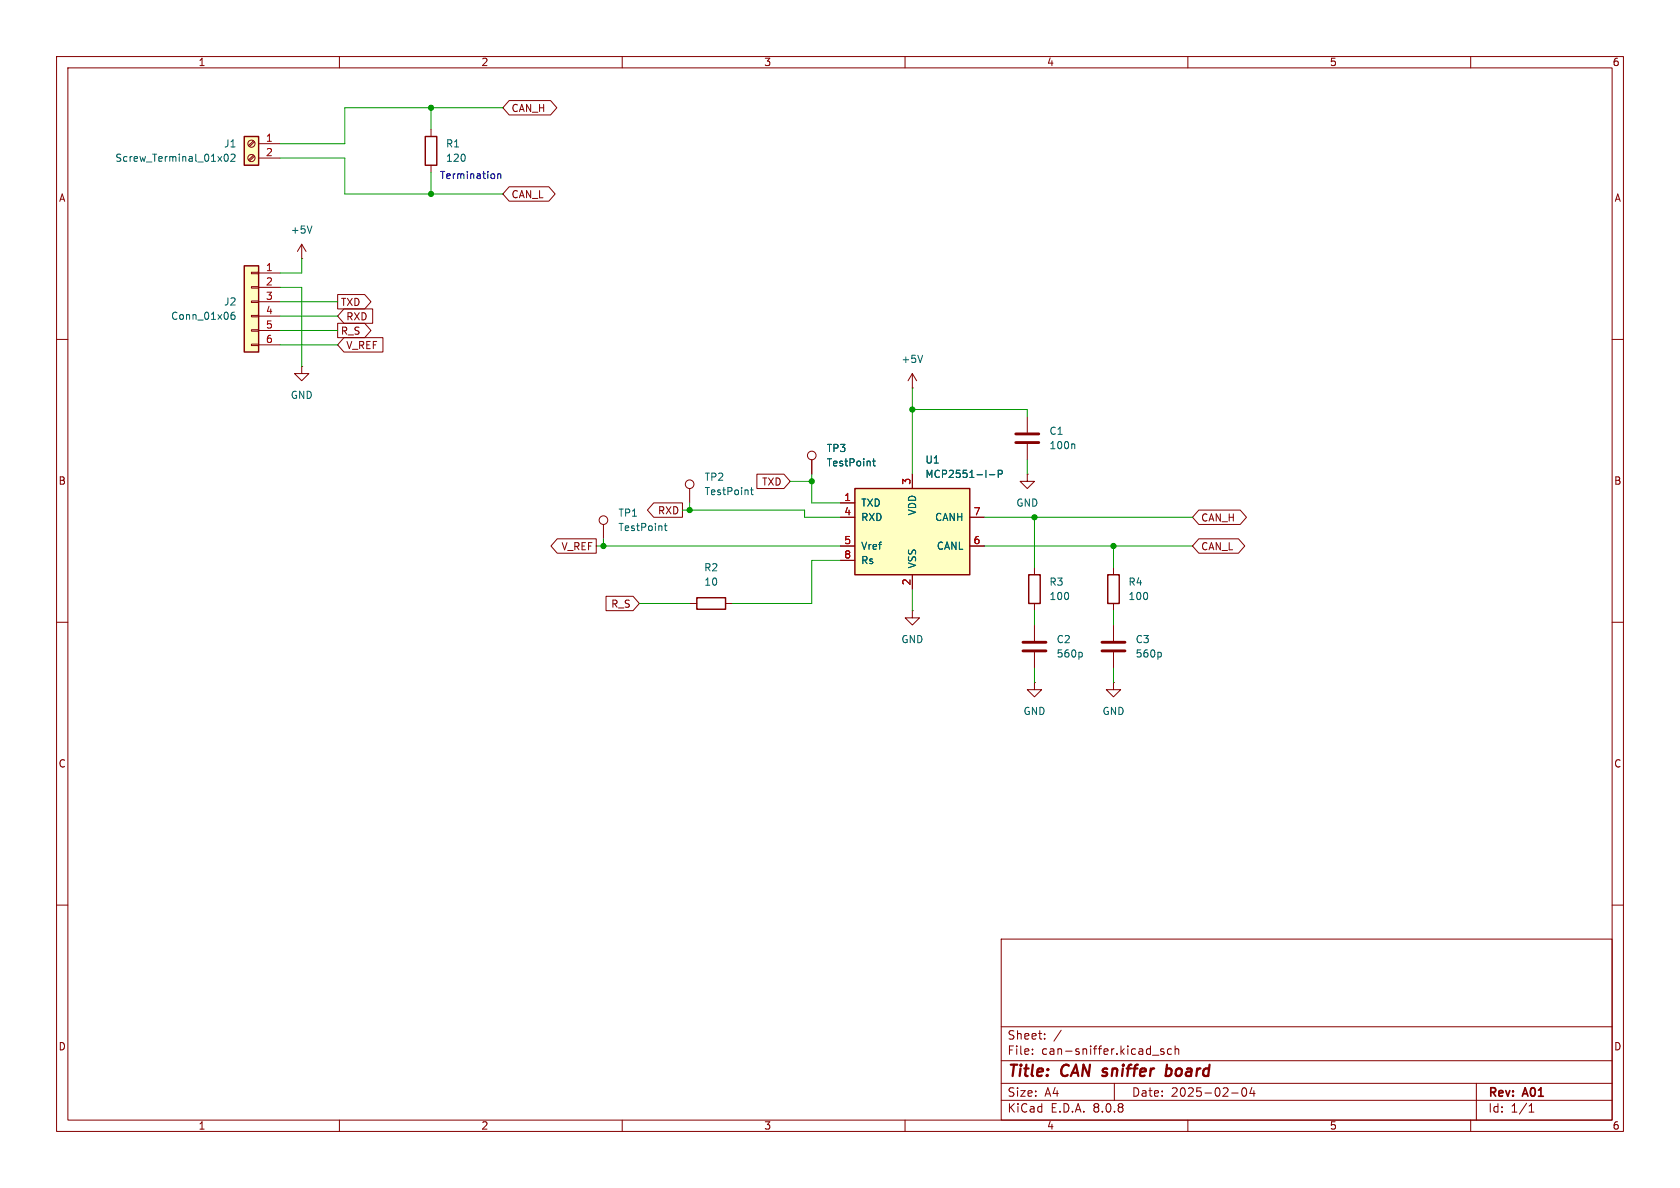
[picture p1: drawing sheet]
<svg xmlns="http://www.w3.org/2000/svg" width="297mm" height="210mm" viewBox="0 0 297 210" stroke-linecap="round" stroke-linejoin="round" font-family="sans-serif">
<g fill="none" stroke="#840000" stroke-width=".18">
<path d="M10 10h277v190h-277zM12 12h273v186h-273zM60 10v2M110 10v2M160 10v2M210 10v2M260 10v2M53.3 45.7h.1M53.3 43.2l-.7 1.3M53.3 43.2v2.5M53.3 43.2l.8 1.3M10 60h2"/>
<path d="M285 60h2M10 110h2M285 110h2M10 160h2M177 166h108v32h-108zM285 160h2M60 198v2M110 198v2M160 198v2M177 194.5h108M177 191.5h108M177 187.5h108"/>
<path d="M177 181.5h108M182.5 186.3v.1M182.5 185.5v.1M184.7 183.6v.1M184.7 182.8v.1M187.6 182.1l-1.3 2M197 191.5v3M203.7 186.5h1.2M205.7 185.5l-.3-.1-.2 .2v.2l.5 .2v.3h-.5M207.1 185.5l-.4-.1-.3 .3v.4l.1 .2h.6M207.7 185.5l.3-.1 .3 .1 .1 .9M207.7 184.9v1.5"/>
<path d="M210 198v2M217.7 193.2h1.2M219.7 192.4l.2-.1a.81 .81 0 0 1 .6 .6 .81 .81 0 0 1-.3 .8l-.2 .1a.81 .81 0 0 1-.3-1.4zM221.3 192.2l-.3 1.1h.9M221.7 192.8v1M260 198v2M261 191.5v6.5M270.3 196.6h.9M270.3 195.5l.4-.4v1.5"/>
</g>
<path d="M206.2 189l.2-.1 .6 .1M206.3 188.2l-.2 2M206.9 190a.66 .66 0 0 1-.8 .1" fill="none" stroke="#840000" stroke-width=".4"/>
<path d="M55.2 39.9l-.5 1.3" fill="none" stroke="#006464" stroke-width=".18"/>
<path d="M43.2 47h2.5v15.2h-2.5z" fill="#ffffc2"/>
<path d="M44.4 58.3h1.3v.2h-1.3zM44.4 55.8h1.3v.2h-1.3zM44.4 53.2h1.3v.3h-1.3zM44.4 50.7h1.3v.2h-1.3zM44.4 48.1h1.3v.3h-1.3zM45.7 48.3h3.8M45.7 50.8h3.8M45.7 53.3h3.8M45.7 55.9h3.8M45.7 58.4h3.8M44.4 60.8h1.3v.3h-1.3zM45.7 61h3.8" fill="none" stroke="#840000" stroke-width=".18"/>
<path d="M43.2 47h2.5v15.2h-2.5z" fill="none" stroke="#840000" stroke-width=".25"/>
<path d="M41.4 55.2h-.3a.86 .86 0 0 0 0 1.3l.4-.2 .1-.4-.3-.2h-.2l-.3 .2" fill="none" stroke="#006464" stroke-width=".18"/>
<path d="M151.1 86.4h20.3v15.2h-20.3z" fill="#ffffc2"/>
<path d="M75.2 24.1h2v5.1h-2zM151.1 86.4h20.3v15.2h-20.3zM123.2 105.7h5.1v2h-5.1zM181.9 101.6h2v5.1h-2zM195.8 101.6h2.1v5.1h-2.1z" fill="none" stroke="#840000" stroke-width=".25"/>
<g fill="none" stroke="#840000" stroke-width=".18">
<path d="M76.2 22.9v1.2M76.2 29.2v1.3M53.3 64.8v1.2h1.3l-1.3 1.3-1.2-1.3h1.2M53.3 64.8h.1M161.3 68.6h.1M161.3 66v2.6M161.3 66l-.8 1.3M161.3 66l.8 1.3M106.7 92.7v2.6M121.9 86.4v2.5M148.6 88.9h2.5M148.6 91.4h2.5"/>
<path d="M148.6 96.5h2.5M148.6 99.1h2.5M161.3 83.8v2.6M171.4 91.4h2.6M171.4 96.5h2.6M121.9 106.7h1.3M128.3 106.7h1.2M161.3 101.6v2.5M182.9 100.3v1.3M182.9 106.7v1.3M182.9 110.5v2.8M182.9 115.3v2.8"/>
<path d="M196.8 100.3v1.3M196.8 106.7v1.3M196.8 110.5v2.8M196.8 115.3v2.8"/>
<circle cx="106.7" cy="91.9" r=".76"/>
<circle cx="121.9" cy="85.6" r=".76"/>
</g>
<path d="M163.1 62.8l-.4 1.3M117.4 93h.5M117.6 92.5v1.1l.3 .2M132.7 86.6h.5M132.9 86.2v1.1l.3 .1M174.9 83.9h1M176.5 83.8l.6-.1 .1-.1-.1-.3-.6-.2v1.3M191.1 115.3l.2 .2v.4l-.2 .2M205.1 115.3l.2 .2v.4l-.2 .2" fill="none" stroke="#006464" stroke-width=".18"/>
<path d="M180.8 115.1h4.1M180.8 113.5h4.1M194.8 115.1h4.1M194.8 113.5h4.1" fill="none" stroke="#840000" stroke-width=".51"/>
<path d="M43.2 24.1h2.5v5.1h-2.5z" fill="#ffffc2"/>
<path d="M43.2 24.1h2.5v5.1h-2.5z" fill="none" stroke="#840000" stroke-width=".25"/>
<g fill="none" stroke="#840000" stroke-width=".18">
<path d="M90 17.8h7.3l1.1 1.3-1.1 1.2h-7.3l-1.1-1.2zM44.8 27.4l-.9 .9M44.8 24.9l-.9 .8M45 27.6l-.9 .8M45 25.1l-.9 .8M45.7 25.4h3.8M45.7 27.9h3.8M90 33h7l1.1 1.3-1.1 1.3h-7l-1.1-1.3zM59.7 57.1h4.8l1.1 1.3-1.1 1.3h-4.8zM59.7 52.1h4.8l1.1 1.2-1.1 1.3h-4.8zM60.8 54.6h5.1v2.6h-5.1l-1.1-1.3zM60.8 59.7h6.9v2.5h-6.9l-1.1-1.2z"/>
<path d="M181.6 73.7v2.8M181.6 78.5v2.8M98.5 95.2h6.9v2.6h-6.9l-1.1-1.3zM115.6 88.9h5v2.5h-5l-1.1-1.2zM133.8 83.8h4.8l1.1 1.3-1.1 1.3h-4.8zM143.5 81.3v2.5M148.6 88.9h2.5M148.6 91.4h2.5M148.6 96.5h2.5M148.6 99.1h2.5M161.3 83.8v2.6M171.4 91.4h2.6"/>
<path d="M171.4 96.5h2.6M181.6 83.8v1.3h1.3l-1.3 1.3-1.3-1.3h1.3M181.6 83.8h.1M211.9 90.2h7.4l1.1 1.2-1.1 1.3h-7.4l-1.1-1.3zM211.9 95.2h7.1l1.1 1.3-1.1 1.3h-7.1l-1.1-1.3zM107.1 105.4h4.8l1.1 1.3-1.1 1.3h-4.8zM161.3 108v1.2h1.3l-1.3 1.3-1.3-1.3h1.3M161.3 108h.1M161.3 101.6v2.5M182.9 120.7v1.2h1.2l-1.2 1.3-1.3-1.3h1.3M182.9 120.7h.1M196.8 120.7v1.2h1.3l-1.3 1.3-1.2-1.3h1.2"/>
<path d="M196.8 120.7h.1"/>
<circle cx="44.4" cy="25.4" r=".63"/>
<circle cx="44.4" cy="27.9" r=".63"/>
<circle cx="143.5" cy="80.5" r=".76"/>
</g>
<path d="M39.8 27.3l.1-.1a.68 .68 0 0 1 .5 .7 .68 .68 0 0 1-.5 .6 .84 .84 0 0 1-.1-1.2zM40.8 27.4l.5-.2 .3 .4-.8 .9h.8M189.8 78.5l.2 .2v.6M154.3 81.5h.4M154.4 81.1v1.1l.3 .2M174.9 83.9h1M176.5 83.8l.6-.1 .1-.1-.1-.3-.6-.2v1.3" fill="none" stroke="#006464" stroke-width=".18"/>
<path d="M179.6 78.2h4M179.6 76.7h4" fill="none" stroke="#840000" stroke-width=".51"/>
<path d="M88 30.7v.9M88 30.8l.2-.1 .3 .1v.8" fill="none" stroke="#0000c2" stroke-width=".18"/>
<g fill="none" stroke="#009600" stroke-width=".18">
<path d="M76.2 19.1v3.8M88.9 19.1h-27.9v6.3h-11.5M49.5 27.9h11.5v6.4h27.9M76.2 30.5v3.8M49.5 50.8h3.8v14M49.5 53.3h10.2M49.5 58.4h10.2M49.5 55.9h10.2M53.3 45.7v2.6h-3.8M49.5 61h10.2M161.3 72.4h20.3v1.3M161.3 68.6v15.2"/>
<path d="M105.4 96.5h43.2M106.7 95.3v1.2M120.6 90.2h21.6v1.2h6.4M121.9 88.9v1.3M139.7 85.1h3.8M143.5 83.8v5.1h5.1M148.6 99.1h-5.1v7.6h-14M174 96.5h36.8M174 91.4h36.8M181.6 81.3v2.5M182.9 91.4v8.9M196.8 96.5v3.8"/>
<path d="M113 106.7h8.9M161.3 104.1v3.9M182.9 108v2.5M182.9 118.1v2.6M196.8 108v2.5M196.8 118.1v2.6"/>
</g>
<g fill="#009600" stroke="#009600" stroke-width=".18">
<circle cx="76.2" cy="19.1" r=".46"/>
<circle cx="76.2" cy="34.3" r=".46"/>
<circle cx="161.3" cy="72.4" r=".46"/>
<circle cx="182.9" cy="91.4" r=".46"/>
<circle cx="196.8" cy="96.5" r=".46"/>
<circle cx="121.9" cy="90.2" r=".46"/>
<circle cx="143.5" cy="85.1" r=".46"/>
<circle cx="106.7" cy="96.5" r=".46"/>
</g>
<g font-size="2.8" fill="#840000">
<text x="178" y="190.9">Title:</text>
<text x="187.7" y="190.9">CAN sniffer</text>
<text x="207.7" y="190.9">board</text>
</g>
<g font-size="2.1" fill="#840000">
<text x="178" y="184">Sheet:</text>
<text x="178" y="186.7">File:</text>
<text x="184.1" y="186.7">can-sniffer.kicad_sch</text>
<text x="178" y="196.9">KiCad</text>
<text x="178" y="194.1">Size:</text>
<text x="184.7" y="194.1">A4</text>
<text x="185.7" y="196.9">E.D.A.</text>
<text x="193.3" y="196.9">8.0.8</text>
<text x="200" y="194.1">Date:</text>
<text x="207" y="194.1">2025-02-04</text>
<text x="263" y="194.3">Rev:</text>
<text x="263" y="196.9">Id:</text>
<text x="267.1" y="196.9">1/1</text>
<text x="269.4" y="194.3">A01</text>
</g>
<g font-size="1.8" fill="#840000">
<text x="35" y="11.9">1</text>
<text x="85" y="11.9">2</text>
<text x="135" y="11.9">3</text>
<text x="185" y="11.9">4</text>
<text x="235" y="11.9">5</text>
<text x="285" y="11.9">6</text>
<text x="90.3" y="20">CAN_H</text>
<text x="10.3" y="35.9">A</text>
<text x="90.3" y="35.2">CAN_L</text>
<text x="285.3" y="35.9">A</text>
<text x="60.2" y="59.4">R_S</text>
<text x="60.2" y="54.3">TXD</text>
<text x="61.1" y="56.8">RXD</text>
<text x="61.1" y="61.9">V_REF</text>
<text x="10.3" y="85.9">B</text>
<text x="134.6" y="86">TXD</text>
<text x="285.3" y="85.9">B</text>
<text x="116.2" y="91.1">RXD</text>
<text x="212.2" y="92.4">CAN_H</text>
<text x="99.2" y="97.5">V_REF</text>
<text x="212.2" y="97.5">CAN_L</text>
<text x="108" y="107.6">R_S</text>
<text x="10.3" y="135.9">C</text>
<text x="285.3" y="135.9">C</text>
<text x="10.3" y="185.9">D</text>
<text x="285.3" y="185.9">D</text>
<text x="35" y="199.9">1</text>
<text x="85" y="199.9">2</text>
<text x="135" y="199.9">3</text>
<text x="185" y="199.9">4</text>
<text x="235" y="199.9">5</text>
<text x="285" y="199.9">6</text>
</g>
<g font-size="1.8" fill="#006464">
<text x="20.3" y="28.8">Screw_Terminal_01x02</text>
<text x="39.5" y="26.3">J1</text>
<text x="78.7" y="26.3">R1</text>
<text x="78.7" y="28.8">120</text>
<text x="51.3" y="41.5">+5V</text>
<text x="30.1" y="56.7">Conn_01x06</text>
<text x="39.5" y="54.2">J2</text>
<text x="159.3" y="64.4">+5V</text>
<text x="51.3" y="70.7">GND</text>
<text x="185.4" y="77.1">C1</text>
<text x="146.1" y="80.1">TP3</text>
<text x="146.1" y="82.7">TestPoint</text>
<text x="163.5" y="82.1">U1</text>
<text x="185.4" y="79.6">100n</text>
<text x="124.5" y="85.2">TP2</text>
<text x="124.5" y="87.7">TestPoint</text>
<text x="152.1" y="89.8">TXD</text>
<text x="163.5" y="84.7">MCP2551-I-P</text>
<text x="179.6" y="89.8">GND</text>
<text x="109.2" y="91.5">TP1</text>
<text x="109.2" y="94.1">TestPoint</text>
<text x="152.1" y="92.3">RXD</text>
<text x="162.2" y="91.2" transform="rotate(-90 162.2 91.2)">VDD</text>
<text x="165.2" y="92.3">CANH</text>
<text x="124.4" y="101.2">R2</text>
<text x="152.1" y="97.4">Vref</text>
<text x="152.1" y="99.9">Rs</text>
<text x="162.2" y="100.6" transform="rotate(-90 162.2 100.6)">VSS</text>
<text x="165.5" y="97.4">CANL</text>
<text x="124.4" y="103.7">10</text>
<text x="185.4" y="103.7">R3</text>
<text x="185.4" y="106.3">100</text>
<text x="199.4" y="103.7">R4</text>
<text x="199.4" y="106.3">100</text>
<text x="159.3" y="113.9">GND</text>
<text x="186.7" y="113.9">C2</text>
<text x="200.7" y="113.9">C3</text>
<text x="186.7" y="116.4">560p</text>
<text x="200.7" y="116.4">560p</text>
<text x="180.8" y="126.6">GND</text>
<text x="194.8" y="126.6">GND</text>
</g>
<g font-size="1.8" fill="#a90000">
<text x="46.9" y="25.1">1</text>
<text x="46.9" y="27.7">2</text>
<text x="46.9" y="48">1</text>
<text x="46.9" y="50.5">2</text>
<text x="46.9" y="53.1">3</text>
<text x="46.9" y="55.6">4</text>
<text x="46.9" y="58.2">5</text>
<text x="46.9" y="60.7">6</text>
<text x="149.2" y="88.6">1</text>
<text x="161" y="85.8" transform="rotate(-90 161 85.8)">3</text>
<text x="149.2" y="91.2">4</text>
<text x="172" y="91.2">7</text>
<text x="149.2" y="96.3">5</text>
<text x="149.2" y="98.8">8</text>
<text x="172" y="96.3">6</text>
<text x="161" y="103.6" transform="rotate(-90 161 103.6)">2</text>
</g>
<text font-size="1.8" fill="#0000c2" x="77.7" y="31.9">Termination</text>
</svg>
